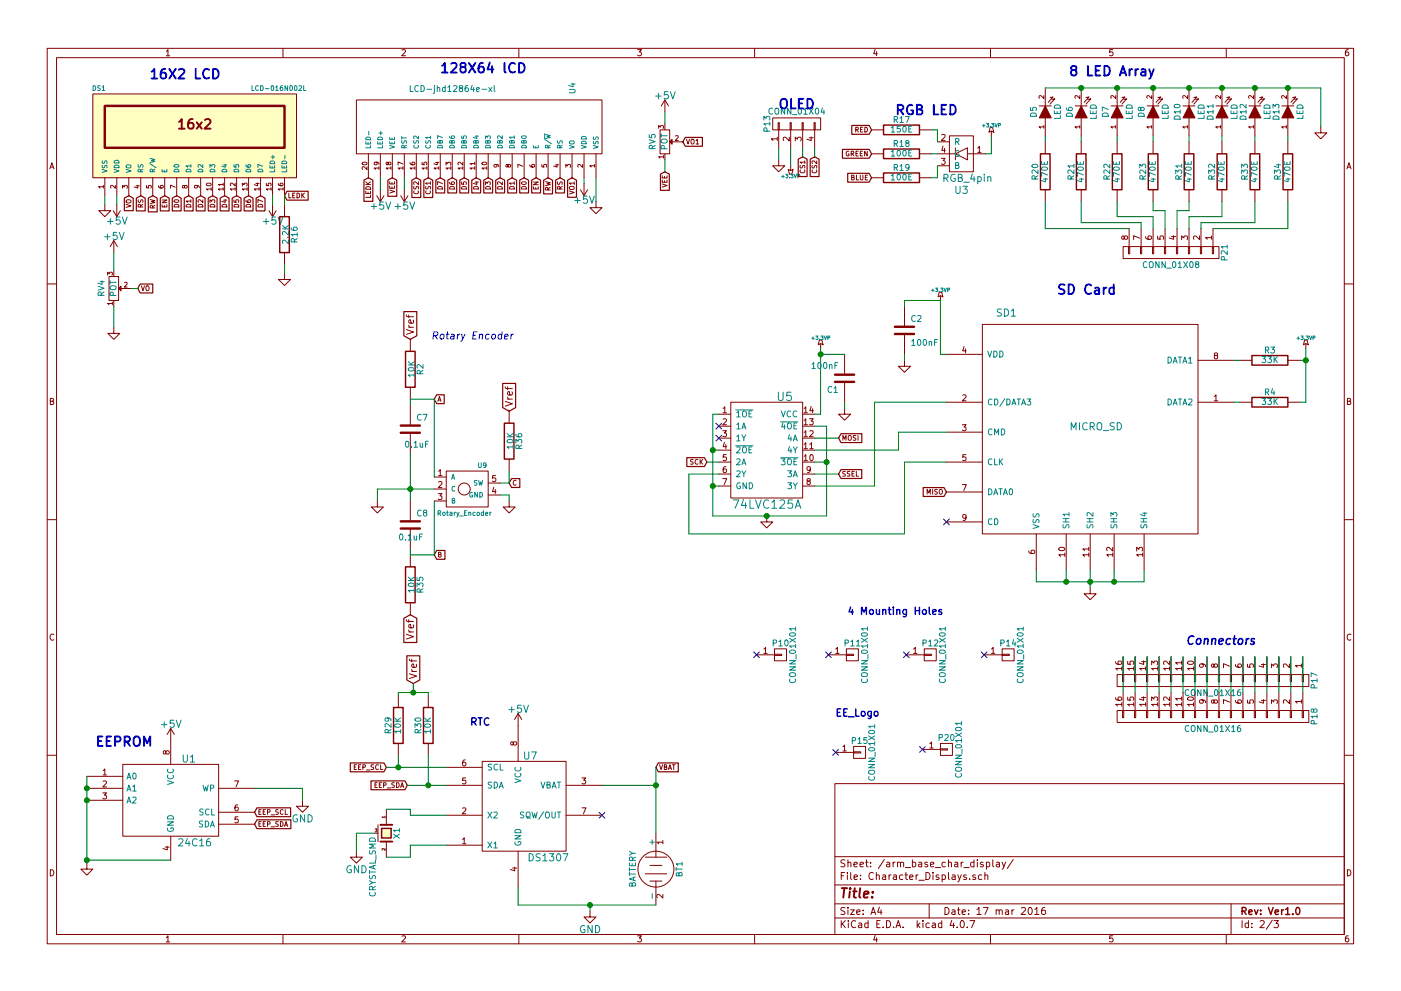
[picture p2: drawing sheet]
EESchema Schematic File Version 2
LIBS:One Base Board-rescue
LIBS:power
LIBS:device
LIBS:transistors
LIBS:conn
LIBS:linear
LIBS:regul
LIBS:74xx
LIBS:cmos4000
LIBS:adc-dac
LIBS:memory
LIBS:xilinx
LIBS:microcontrollers
LIBS:dsp
LIBS:microchip
LIBS:analog_switches
LIBS:motorola
LIBS:texas
LIBS:intel
LIBS:audio
LIBS:interface
LIBS:digital-audio
LIBS:philips
LIBS:display
LIBS:cypress
LIBS:siliconi
LIBS:opto
LIBS:atmel
LIBS:contrib
LIBS:valves
LIBS:One Base Board-cache
EELAYER 25 0
EELAYER END
$Descr A4 11693 8268
encoding utf-8
Sheet 2 3
Title ""
Date "17 mar 2016"
Rev "Ver1.0"
Comp ""
Comment1 ""
Comment2 ""
Comment3 ""
Comment4 ""
$EndDescr
$Comp
L LCD-016N002L-RESCUE-One_Base_Board DS1
U 1 1
P 1625 1125
AR Path="/56EF4D06" Ref="DS1"  Part="1" 
AR Path="/5526298B/56EF4D06" Ref="DS1"  Part="1" 
F 0 "DS1" H 825 1525 40  0000 C CNN
F 1 "LCD-016N002L" H 2325 1525 40  0000 C CNN
F 2 "Display:WC1602A" H 1625 1075 35  0001 C CIN
F 3 "" H 1625 1125 60  0000 C CNN
	1    1625 1125
	1    0    0    -1  
$EndComp
$Comp
L GND #PWR047
U 1 1
P 875 1700
F 0 "#PWR047" H 875 1700 30  0001 C CNN
F 1 "GND" H 875 1630 30  0001 C CNN
F 2 "" H 875 1700 60  0000 C CNN
F 3 "" H 875 1700 60  0000 C CNN
	1    875  1700
	1    0    0    -1  
$EndComp
$Comp
L +5V #PWR048
U 1 1
P 975 1700
F 0 "#PWR048" H 975 1550 60  0001 C CNN
F 1 "+5V" H 975 1840 60  0000 C CNN
F 2 "" H 975 1700 60  0000 C CNN
F 3 "" H 975 1700 60  0000 C CNN
	1    975  1700
	-1   0    0    1   
$EndComp
Text GLabel 1175 1625 3    40   Input ~ 0
RS
Text GLabel 1275 1625 3    40   Input ~ 0
RW
Text GLabel 1375 1625 3    40   Input ~ 0
EN
Text GLabel 1475 1625 3    40   Input ~ 0
D0
Text GLabel 1575 1625 3    40   Input ~ 0
D1
Text GLabel 1675 1625 3    40   Input ~ 0
D2
Text GLabel 1775 1625 3    40   Input ~ 0
D3
Text GLabel 1875 1625 3    40   Input ~ 0
D4
Text GLabel 1975 1625 3    40   Input ~ 0
D5
Text GLabel 2075 1625 3    40   Input ~ 0
D6
Text GLabel 2175 1625 3    40   Input ~ 0
D7
$Comp
L +5V #PWR049
U 1 1
P 2275 1700
F 0 "#PWR049" H 2275 1550 60  0001 C CNN
F 1 "+5V" H 2275 1840 60  0000 C CNN
F 2 "" H 2275 1700 60  0000 C CNN
F 3 "" H 2275 1700 60  0000 C CNN
	1    2275 1700
	-1   0    0    1   
$EndComp
$Comp
L R-RESCUE-ARM_Base_Board R16
U 1 1
P 2375 1950
F 0 "R16" V 2455 1950 50  0000 C CNN
F 1 "2.2K" V 2382 1951 50  0000 C CNN
F 2 "Resistors_SMD:R_0603_HandSoldering" V 2305 1950 30  0001 C CNN
F 3 "" H 2375 1950 30  0000 C CNN
	1    2375 1950
	1    0    0    -1  
$EndComp
$Comp
L GND #PWR050
U 1 1
P 2375 2275
F 0 "#PWR050" H 2375 2275 30  0001 C CNN
F 1 "GND" H 2375 2205 30  0001 C CNN
F 2 "" H 2375 2275 60  0000 C CNN
F 3 "" H 2375 2275 60  0000 C CNN
	1    2375 2275
	1    0    0    -1  
$EndComp
Text GLabel 2375 1625 2    40   Input ~ 0
LEDK
$Comp
L POT-RESCUE-One_Base_Board RV4
U 1 1
P 950 2400
F 0 "RV4" H 950 2300 50  0000 C CNN
F 1 "POT" H 950 2400 50  0000 C CNN
F 2 "EE:TrimPOT_WithKnob" H 950 2400 60  0001 C CNN
F 3 "" H 950 2400 60  0000 C CNN
	1    950  2400
	0    1    -1   0   
$EndComp
$Comp
L GND #PWR051
U 1 1
P 950 2725
F 0 "#PWR051" H 950 2725 30  0001 C CNN
F 1 "GND" H 950 2655 30  0001 C CNN
F 2 "" H 950 2725 60  0000 C CNN
F 3 "" H 950 2725 60  0000 C CNN
	1    950  2725
	1    0    0    -1  
$EndComp
Text GLabel 1150 2400 2    40   Input ~ 0
VO
Text GLabel 1075 1625 3    40   Input ~ 0
VO
$Comp
L +5V #PWR052
U 1 1
P 950 2100
F 0 "#PWR052" H 950 1950 60  0001 C CNN
F 1 "+5V" H 950 2240 60  0000 C CNN
F 2 "" H 950 2100 60  0000 C CNN
F 3 "" H 950 2100 60  0000 C CNN
	1    950  2100
	1    0    0    -1  
$EndComp
Text GLabel 4375 1475 3    40   Input ~ 0
D0
Text GLabel 4275 1475 3    40   Input ~ 0
D1
Text GLabel 4175 1475 3    40   Input ~ 0
D2
Text GLabel 4075 1475 3    40   Input ~ 0
D3
Text GLabel 3975 1475 3    40   Input ~ 0
D4
Text GLabel 3875 1475 3    40   Input ~ 0
D5
Text GLabel 3775 1475 3    40   Input ~ 0
D6
Text GLabel 3675 1475 3    40   Input ~ 0
D7
Text GLabel 4675 1475 3    40   Input ~ 0
RS
Text GLabel 4575 1475 3    40   Input ~ 0
RW
Text GLabel 4475 1475 3    40   Input ~ 0
EN
$Comp
L LCD-jhd12864e-xl U4
U 1 1
P 4075 1075
F 0 "U4" V 4775 1423 50  0000 C CNN
F 1 "LCD-jhd12864e-xl" H 3775 1421 50  0000 C CNN
F 2 "Pin_Headers:Pin_Header_Straight_1x20" H 4075 1075 60  0001 C CNN
F 3 "" H 4075 1075 60  0000 C CNN
	1    4075 1075
	1    0    0    -1  
$EndComp
Text GLabel 3575 1475 3    40   Input ~ 0
CS1
Text GLabel 3475 1475 3    40   Input ~ 0
CS2
Text GLabel 3075 1475 3    40   Input ~ 0
LEDK
$Comp
L +5V #PWR053
U 1 1
P 3175 1575
F 0 "#PWR053" H 3175 1425 60  0001 C CNN
F 1 "+5V" H 3175 1715 60  0000 C CNN
F 2 "" H 3175 1575 60  0000 C CNN
F 3 "" H 3175 1575 60  0000 C CNN
	1    3175 1575
	-1   0    0    1   
$EndComp
$Comp
L POT-RESCUE-One_Base_Board RV5
U 1 1
P 5550 1175
F 0 "RV5" H 5550 1075 50  0000 C CNN
F 1 "POT" H 5550 1175 50  0000 C CNN
F 2 "EE:TrimPOT_WithKnob" H 5550 1175 60  0001 C CNN
F 3 "" H 5550 1175 60  0000 C CNN
	1    5550 1175
	0    1    -1   0   
$EndComp
Text GLabel 5700 1175 2    40   Input ~ 0
VO1
Text GLabel 4775 1475 3    40   Input ~ 0
VO1
$Comp
L +5V #PWR054
U 1 1
P 5550 925
F 0 "#PWR054" H 5550 775 60  0001 C CNN
F 1 "+5V" H 5550 1065 60  0000 C CNN
F 2 "" H 5550 925 60  0000 C CNN
F 3 "" H 5550 925 60  0000 C CNN
	1    5550 925 
	1    0    0    -1  
$EndComp
Text GLabel 5550 1425 3    40   Input ~ 0
VEE
Text GLabel 3275 1475 3    40   Input ~ 0
VEE
$Comp
L +5V #PWR055
U 1 1
P 3375 1575
F 0 "#PWR055" H 3375 1425 60  0001 C CNN
F 1 "+5V" H 3375 1715 60  0000 C CNN
F 2 "" H 3375 1575 60  0000 C CNN
F 3 "" H 3375 1575 60  0000 C CNN
	1    3375 1575
	-1   0    0    1   
$EndComp
$Comp
L +5V #PWR056
U 1 1
P 4875 1525
F 0 "#PWR056" H 4875 1375 60  0001 C CNN
F 1 "+5V" H 4875 1665 60  0000 C CNN
F 2 "" H 4875 1525 60  0000 C CNN
F 3 "" H 4875 1525 60  0000 C CNN
	1    4875 1525
	-1   0    0    1   
$EndComp
$Comp
L GND #PWR057
U 1 1
P 4975 1675
F 0 "#PWR057" H 4975 1675 30  0001 C CNN
F 1 "GND" H 4975 1605 30  0001 C CNN
F 2 "" H 4975 1675 60  0000 C CNN
F 3 "" H 4975 1675 60  0000 C CNN
	1    4975 1675
	1    0    0    -1  
$EndComp
$Comp
L CONN_01X04 P13
U 1 1
P 6650 1025
F 0 "P13" H 6650 1275 50  0000 C CNN
F 1 "CONN_01X04" V 6750 1025 50  0000 C CNN
F 2 "Pin_Headers:Pin_Header_Straight_1x04" H 6650 1025 60  0001 C CNN
F 3 "" H 6650 1025 60  0000 C CNN
	1    6650 1025
	0    -1   -1   0   
$EndComp
$Comp
L +3.3VP #PWR058
U 1 1
P 6600 1375
F 0 "#PWR058" H 6650 1405 20  0001 C CNN
F 1 "+3.3VP" H 6600 1465 30  0000 C CNN
F 2 "" H 6600 1375 60  0000 C CNN
F 3 "" H 6600 1375 60  0000 C CNN
	1    6600 1375
	-1   0    0    1   
$EndComp
$Comp
L GND #PWR059
U 1 1
P 6500 1325
F 0 "#PWR059" H 6500 1325 30  0001 C CNN
F 1 "GND" H 6500 1255 30  0001 C CNN
F 2 "" H 6500 1325 60  0000 C CNN
F 3 "" H 6500 1325 60  0000 C CNN
	1    6500 1325
	1    0    0    -1  
$EndComp
Text GLabel 6700 1300 3    40   Input ~ 0
CS1
Text GLabel 6800 1300 3    40   Input ~ 0
CS2
Text Notes 6500 900  0    80   ~ 16
OLED
$Comp
L GND #PWR060
U 1 1
P 11025 1050
F 0 "#PWR060" H 11025 1050 30  0001 C CNN
F 1 "GND" H 11025 980 30  0001 C CNN
F 2 "" H 11025 1050 60  0001 C CNN
F 3 "" H 11025 1050 60  0001 C CNN
	1    11025 1050
	1    0    0    -1  
$EndComp
$Comp
L LED-RESCUE-ARM_Base_Board D8
U 1 1
P 9625 925
F 0 "D8" H 9625 1025 50  0000 C CNN
F 1 "LED" H 9625 825 50  0000 C CNN
F 2 "EE:LED-0603_NEW" H 9625 925 60  0001 C CNN
F 3 "" H 9625 925 60  0001 C CNN
	1    9625 925 
	0    -1   -1   0   
$EndComp
$Comp
L LED-RESCUE-ARM_Base_Board D7
U 1 1
P 9325 925
F 0 "D7" H 9325 1025 50  0000 C CNN
F 1 "LED" H 9325 825 50  0000 C CNN
F 2 "EE:LED-0603_NEW" H 9325 925 60  0001 C CNN
F 3 "" H 9325 925 60  0001 C CNN
	1    9325 925 
	0    -1   -1   0   
$EndComp
$Comp
L LED-RESCUE-ARM_Base_Board D6
U 1 1
P 9025 925
F 0 "D6" H 9025 1025 50  0000 C CNN
F 1 "LED" H 9025 825 50  0000 C CNN
F 2 "EE:LED-0603_NEW" H 9025 925 60  0001 C CNN
F 3 "" H 9025 925 60  0001 C CNN
	1    9025 925 
	0    -1   -1   0   
$EndComp
$Comp
L R-RESCUE-ARM_Base_Board R23
U 1 1
P 9625 1425
F 0 "R23" V 9705 1425 50  0000 C CNN
F 1 "470E" V 9625 1425 50  0000 C CNN
F 2 "Resistors_SMD:R_0603_HandSoldering" H 9625 1425 60  0001 C CNN
F 3 "" H 9625 1425 60  0001 C CNN
	1    9625 1425
	-1   0    0    1   
$EndComp
$Comp
L R-RESCUE-ARM_Base_Board R22
U 1 1
P 9325 1425
F 0 "R22" V 9405 1425 50  0000 C CNN
F 1 "470E" V 9325 1425 50  0000 C CNN
F 2 "Resistors_SMD:R_0603_HandSoldering" H 9325 1425 60  0001 C CNN
F 3 "" H 9325 1425 60  0001 C CNN
	1    9325 1425
	-1   0    0    1   
$EndComp
$Comp
L R-RESCUE-ARM_Base_Board R21
U 1 1
P 9025 1425
F 0 "R21" V 9105 1425 50  0000 C CNN
F 1 "470E" V 9025 1425 50  0000 C CNN
F 2 "Resistors_SMD:R_0603_HandSoldering" H 9025 1425 60  0001 C CNN
F 3 "" H 9025 1425 60  0001 C CNN
	1    9025 1425
	-1   0    0    1   
$EndComp
$Comp
L R-RESCUE-ARM_Base_Board R20
U 1 1
P 8725 1425
F 0 "R20" V 8805 1425 50  0000 C CNN
F 1 "470E" V 8725 1425 50  0000 C CNN
F 2 "Resistors_SMD:R_0603_HandSoldering" H 8725 1425 60  0001 C CNN
F 3 "" H 8725 1425 60  0001 C CNN
	1    8725 1425
	-1   0    0    1   
$EndComp
$Comp
L LED-RESCUE-ARM_Base_Board D5
U 1 1
P 8725 925
F 0 "D5" H 8725 1025 50  0000 C CNN
F 1 "LED" H 8725 825 50  0000 C CNN
F 2 "EE:LED-0603_NEW" H 8725 925 60  0001 C CNN
F 3 "" H 8725 925 60  0001 C CNN
	1    8725 925 
	0    -1   -1   0   
$EndComp
$Comp
L R-RESCUE-ARM_Base_Board R17
U 1 1
P 7525 1075
F 0 "R17" V 7605 1075 50  0000 C CNN
F 1 "150E" V 7525 1075 50  0000 C CNN
F 2 "Resistors_SMD:R_0603_HandSoldering" H 7525 1075 60  0001 C CNN
F 3 "" H 7525 1075 60  0001 C CNN
	1    7525 1075
	0    -1   -1   0   
$EndComp
$Comp
L R-RESCUE-ARM_Base_Board R18
U 1 1
P 7525 1275
F 0 "R18" V 7605 1275 50  0000 C CNN
F 1 "100E" V 7525 1275 50  0000 C CNN
F 2 "Resistors_SMD:R_0603_HandSoldering" H 7525 1275 60  0001 C CNN
F 3 "" H 7525 1275 60  0001 C CNN
	1    7525 1275
	0    -1   -1   0   
$EndComp
$Comp
L R-RESCUE-ARM_Base_Board R19
U 1 1
P 7525 1475
F 0 "R19" V 7605 1475 50  0000 C CNN
F 1 "100E" V 7525 1475 50  0000 C CNN
F 2 "Resistors_SMD:R_0603_HandSoldering" H 7525 1475 60  0001 C CNN
F 3 "" H 7525 1475 60  0001 C CNN
	1    7525 1475
	0    -1   -1   0   
$EndComp
Text GLabel 7275 1075 0    40   Input ~ 0
RED
Text GLabel 7275 1275 0    40   Input ~ 0
GREEN
Text GLabel 7275 1475 0    40   Input ~ 0
BLUE
$Comp
L CONN_01X01 P10
U 1 1
P 6515 5460
F 0 "P10" H 6515 5560 50  0000 C CNN
F 1 "CONN_01X01" V 6615 5460 50  0000 C CNN
F 2 "EE:M3_mounting" H 6515 5460 60  0001 C CNN
F 3 "" H 6515 5460 60  0000 C CNN
	1    6515 5460
	1    0    0    -1  
$EndComp
$Comp
L CONN_01X01 P11
U 1 1
P 7115 5460
F 0 "P11" H 7115 5560 50  0000 C CNN
F 1 "CONN_01X01" V 7215 5460 50  0000 C CNN
F 2 "EE:M3_mounting" H 7115 5460 60  0001 C CNN
F 3 "" H 7115 5460 60  0000 C CNN
	1    7115 5460
	1    0    0    -1  
$EndComp
$Comp
L CONN_01X01 P12
U 1 1
P 7765 5460
F 0 "P12" H 7765 5560 50  0000 C CNN
F 1 "CONN_01X01" V 7865 5460 50  0000 C CNN
F 2 "EE:M3_mounting" H 7765 5460 60  0001 C CNN
F 3 "" H 7765 5460 60  0000 C CNN
	1    7765 5460
	1    0    0    -1  
$EndComp
$Comp
L CONN_01X01 P14
U 1 1
P 8415 5460
F 0 "P14" H 8415 5560 50  0000 C CNN
F 1 "CONN_01X01" V 8515 5460 50  0000 C CNN
F 2 "EE:M3_mounting" H 8415 5460 60  0001 C CNN
F 3 "" H 8415 5460 60  0000 C CNN
	1    8415 5460
	1    0    0    -1  
$EndComp
NoConn ~ 6315 5460
NoConn ~ 6915 5460
NoConn ~ 7565 5460
NoConn ~ 8215 5460
Text Notes 1250 650  0    80   ~ 16
16X2 LCD
Text Notes 3675 600  0    80   ~ 16
128X64 lCD
Text Notes 7475 950  0    80   ~ 16
RGB LED
Text Notes 8925 625  0    80   ~ 16
8 LED Array
$Comp
L RGB_4pin U3
U 1 1
P 7975 1275
F 0 "U3" H 8025 975 60  0000 C CNN
F 1 "RGB_4pin" H 8075 1075 60  0000 C CNN
F 2 "WRGB:sfh5712" H 7975 1275 60  0001 C CNN
F 3 "" H 7975 1275 60  0000 C CNN
	1    7975 1275
	1    0    0    -1  
$EndComp
$Comp
L +3.3VP #PWR061
U 1 1
P 8275 1125
F 0 "#PWR061" H 8325 1155 20  0001 C CNN
F 1 "+3.3VP" H 8275 1215 30  0000 C CNN
F 2 "" H 8275 1125 60  0000 C CNN
F 3 "" H 8275 1125 60  0000 C CNN
	1    8275 1125
	1    0    0    -1  
$EndComp
$Comp
L CONN_01X16 P17
U 1 1
P 10125 5675
F 0 "P17" H 10125 6525 50  0000 C CNN
F 1 "CONN_01X16" V 10225 5675 50  0000 C CNN
F 2 "Pin_Headers:Pin_Header_Straight_1x16" H 10125 5675 60  0001 C CNN
F 3 "" H 10125 5675 60  0000 C CNN
	1    10125 5675
	0    1    1    0   
$EndComp
$Comp
L CONN_01X16 P18
U 1 1
P 10125 5975
F 0 "P18" H 10125 6825 50  0000 C CNN
F 1 "CONN_01X16" V 10225 5975 50  0000 C CNN
F 2 "Pin_Headers:Pin_Header_Straight_1x16" H 10125 5975 60  0001 C CNN
F 3 "" H 10125 5975 60  0000 C CNN
	1    10125 5975
	0    1    1    0   
$EndComp
Text Notes 800  6225 0    79   ~ 16
EEPROM
$Comp
L GND #PWR062
U 1 1
P 2525 6675
F 0 "#PWR062" H 2525 6425 60  0001 C CNN
F 1 "GND" H 2525 6525 60  0000 C CNN
F 2 "" H 2525 6675 60  0000 C CNN
F 3 "" H 2525 6675 60  0000 C CNN
	1    2525 6675
	1    0    0    -1  
$EndComp
Text GLabel 2125 6775 2    40   Input ~ 0
EEP_SCL
Text GLabel 2125 6875 2    40   Input ~ 0
EEP_SDA
$Comp
L +5V #PWR063
U 1 1
P 1425 6175
F 0 "#PWR063" H 1425 6025 60  0001 C CNN
F 1 "+5V" H 1425 6315 60  0000 C CNN
F 2 "" H 1425 6175 60  0000 C CNN
F 3 "" H 1425 6175 60  0000 C CNN
	1    1425 6175
	1    0    0    -1  
$EndComp
$Comp
L 24C16 U1
U 1 1
P 1425 6675
F 0 "U1" H 1575 7025 60  0000 C CNN
F 1 "24C16" H 1625 6325 60  0000 C CNN
F 2 "Housings_SOIC:SOIC-8_3.9x4.9mm_Pitch1.27mm" H 1425 6675 60  0001 C CNN
F 3 "" H 1425 6675 60  0000 C CNN
	1    1425 6675
	1    0    0    -1  
$EndComp
$Comp
L GND #PWR064
U 1 1
P 725 7200
F 0 "#PWR064" H 725 7200 30  0001 C CNN
F 1 "GND" H 725 7130 30  0001 C CNN
F 2 "" H 725 7200 60  0000 C CNN
F 3 "" H 725 7200 60  0000 C CNN
	1    725  7200
	1    0    0    -1  
$EndComp
$Comp
L DS1307 U7
U 1 1
P 4325 6700
F 0 "U7" H 4425 7100 60  0000 C CNN
F 1 "DS1307" H 4575 6250 60  0000 C CNN
F 2 "Housings_SOIC:SOIC-8_3.9x4.9mm_Pitch1.27mm" H 4325 6700 60  0001 C CNN
F 3 "" H 4325 6700 60  0000 C CNN
	1    4325 6700
	1    0    0    -1  
$EndComp
Text GLabel 3225 6400 0    40   Input ~ 0
EEP_SCL
Text GLabel 3400 6550 0    40   Input ~ 0
EEP_SDA
$Comp
L CRYSTAL_SMD X1
U 1 1
P 3225 6950
F 0 "X1" H 3225 7040 50  0000 C CNN
F 1 "CRYSTAL_SMD" H 3255 6840 50  0000 L CNN
F 2 "EE:RTC_Crystal_1" H 3225 6950 60  0001 C CNN
F 3 "" H 3225 6950 60  0000 C CNN
	1    3225 6950
	0    1    1    0   
$EndComp
$Comp
L +5V #PWR065
U 1 1
P 4325 6050
F 0 "#PWR065" H 4325 5900 60  0001 C CNN
F 1 "+5V" H 4325 6190 60  0000 C CNN
F 2 "" H 4325 6050 60  0000 C CNN
F 3 "" H 4325 6050 60  0000 C CNN
	1    4325 6050
	1    0    0    -1  
$EndComp
$Comp
L BATTERY BT1
U 1 1
P 5475 7250
F 0 "BT1" H 5475 7450 50  0000 C CNN
F 1 "BATTERY" H 5475 7060 50  0000 C CNN
F 2 "EE:VRT Cell holder" H 5475 7250 60  0001 C CNN
F 3 "" H 5475 7250 60  0000 C CNN
	1    5475 7250
	0    1    1    0   
$EndComp
$Comp
L GND #PWR066
U 1 1
P 4925 7600
F 0 "#PWR066" H 4925 7350 60  0001 C CNN
F 1 "GND" H 4925 7450 60  0000 C CNN
F 2 "" H 4925 7600 60  0000 C CNN
F 3 "" H 4925 7600 60  0000 C CNN
	1    4925 7600
	1    0    0    -1  
$EndComp
NoConn ~ 5025 6800
$Comp
L GND #PWR067
U 1 1
P 2975 7100
F 0 "#PWR067" H 2975 6850 60  0001 C CNN
F 1 "GND" H 2975 6950 60  0000 C CNN
F 2 "" H 2975 7100 60  0000 C CNN
F 3 "" H 2975 7100 60  0000 C CNN
	1    2975 7100
	1    0    0    -1  
$EndComp
$Comp
L CONN_01X01 P15
U 1 1
P 7175 6275
F 0 "P15" H 7175 6375 50  0000 C CNN
F 1 "CONN_01X01" V 7275 6275 50  0000 C CNN
F 2 "Logo_New:Logo_10" H 7175 6275 60  0001 C CNN
F 3 "" H 7175 6275 60  0000 C CNN
	1    7175 6275
	1    0    0    -1  
$EndComp
NoConn ~ 6975 6275
Text Notes 6975 5975 0    60   ~ 12
EE_Logo
Text Notes 7075 5125 0    60   ~ 12
4 Mounting Holes
Text Notes 3925 6050 0    60   ~ 12
RTC
$Comp
L R-RESCUE-ARM_Base_Board R29
U 1 1
P 3325 6050
F 0 "R29" V 3405 6050 50  0000 C CNN
F 1 "10K" V 3325 6050 50  0000 C CNN
F 2 "Resistors_SMD:R_0603_HandSoldering" H 3325 6050 60  0001 C CNN
F 3 "" H 3325 6050 60  0001 C CNN
	1    3325 6050
	-1   0    0    1   
$EndComp
$Comp
L R-RESCUE-ARM_Base_Board R30
U 1 1
P 3575 6050
F 0 "R30" V 3655 6050 50  0000 C CNN
F 1 "10K" V 3575 6050 50  0000 C CNN
F 2 "Resistors_SMD:R_0603_HandSoldering" H 3575 6050 60  0001 C CNN
F 3 "" H 3575 6050 60  0001 C CNN
	1    3575 6050
	-1   0    0    1   
$EndComp
$Comp
L LED-RESCUE-ARM_Base_Board D10
U 1 1
P 9925 925
F 0 "D10" H 9925 1025 50  0000 C CNN
F 1 "LED" H 9925 825 50  0000 C CNN
F 2 "EE:LED-0603_NEW" H 9925 925 60  0001 C CNN
F 3 "" H 9925 925 60  0001 C CNN
	1    9925 925 
	0    -1   -1   0   
$EndComp
$Comp
L LED-RESCUE-ARM_Base_Board D11
U 1 1
P 10200 925
F 0 "D11" H 10200 1025 50  0000 C CNN
F 1 "LED" H 10200 825 50  0000 C CNN
F 2 "EE:LED-0603_NEW" H 10200 925 60  0001 C CNN
F 3 "" H 10200 925 60  0001 C CNN
	1    10200 925 
	0    -1   -1   0   
$EndComp
$Comp
L LED-RESCUE-ARM_Base_Board D12
U 1 1
P 10475 925
F 0 "D12" H 10475 1025 50  0000 C CNN
F 1 "LED" H 10475 825 50  0000 C CNN
F 2 "EE:LED-0603_NEW" H 10475 925 60  0001 C CNN
F 3 "" H 10475 925 60  0001 C CNN
	1    10475 925 
	0    -1   -1   0   
$EndComp
$Comp
L LED-RESCUE-ARM_Base_Board D13
U 1 1
P 10750 925
F 0 "D13" H 10750 1025 50  0000 C CNN
F 1 "LED" H 10750 825 50  0000 C CNN
F 2 "EE:LED-0603_NEW" H 10750 925 60  0001 C CNN
F 3 "" H 10750 925 60  0001 C CNN
	1    10750 925 
	0    -1   -1   0   
$EndComp
$Comp
L R-RESCUE-ARM_Base_Board R31
U 1 1
P 9925 1425
F 0 "R31" V 10005 1425 50  0000 C CNN
F 1 "470E" V 9925 1425 50  0000 C CNN
F 2 "Resistors_SMD:R_0603_HandSoldering" H 9925 1425 60  0001 C CNN
F 3 "" H 9925 1425 60  0001 C CNN
	1    9925 1425
	-1   0    0    1   
$EndComp
$Comp
L R-RESCUE-ARM_Base_Board R32
U 1 1
P 10200 1425
F 0 "R32" V 10280 1425 50  0000 C CNN
F 1 "470E" V 10200 1425 50  0000 C CNN
F 2 "Resistors_SMD:R_0603_HandSoldering" H 10200 1425 60  0001 C CNN
F 3 "" H 10200 1425 60  0001 C CNN
	1    10200 1425
	-1   0    0    1   
$EndComp
$Comp
L R-RESCUE-ARM_Base_Board R33
U 1 1
P 10475 1425
F 0 "R33" V 10555 1425 50  0000 C CNN
F 1 "470E" V 10475 1425 50  0000 C CNN
F 2 "Resistors_SMD:R_0603_HandSoldering" H 10475 1425 60  0001 C CNN
F 3 "" H 10475 1425 60  0001 C CNN
	1    10475 1425
	-1   0    0    1   
$EndComp
$Comp
L R-RESCUE-ARM_Base_Board R34
U 1 1
P 10750 1425
F 0 "R34" V 10830 1425 50  0000 C CNN
F 1 "470E" V 10750 1425 50  0000 C CNN
F 2 "Resistors_SMD:R_0603_HandSoldering" H 10750 1425 60  0001 C CNN
F 3 "" H 10750 1425 60  0001 C CNN
	1    10750 1425
	-1   0    0    1   
$EndComp
$Comp
L CONN_01X08 P21
U 1 1
P 9775 2100
F 0 "P21" H 9775 2550 50  0000 C CNN
F 1 "CONN_01X08" V 9875 2100 50  0000 C CNN
F 2 "Pin_Headers:Pin_Header_Straight_1x08" H 9775 2100 60  0001 C CNN
F 3 "" H 9775 2100 60  0000 C CNN
	1    9775 2100
	0    1    1    0   
$EndComp
Text GLabel 5475 6400 2    40   Input ~ 0
VBAT
$Comp
L Rotary_Encoder-RESCUE-One_Base_Board U9
U 1 1
P 3875 4075
F 0 "U9" H 4025 4275 40  0000 C CNN
F 1 "Rotary_Encoder" H 3875 3875 40  0000 C CNN
F 2 "Rotary_Encoder:encoder_alps-ec12d" H 3875 4075 40  0001 C CNN
F 3 "" H 3875 4075 40  0000 C CNN
	1    3875 4075
	1    0    0    -1  
$EndComp
$Comp
L R-RESCUE-ARM_Base_Board R2
U 1 1
P 3425 3075
F 0 "R2" V 3505 3075 50  0000 C CNN
F 1 "10K" V 3432 3076 50  0000 C CNN
F 2 "Resistors_SMD:R_0603_HandSoldering" V 3355 3075 30  0001 C CNN
F 3 "" H 3425 3075 30  0000 C CNN
	1    3425 3075
	1    0    0    -1  
$EndComp
$Comp
L C-RESCUE-ARM_Base_Board C7
U 1 1
P 3425 3575
F 0 "C7" H 3475 3675 50  0000 L CNN
F 1 "0.1uF" H 3375 3450 50  0000 L CNN
F 2 "Capacitors_SMD:C_0603_HandSoldering" H 3463 3425 30  0001 C CNN
F 3 "" H 3425 3575 60  0000 C CNN
	1    3425 3575
	1    0    0    -1  
$EndComp
$Comp
L R-RESCUE-ARM_Base_Board R35
U 1 1
P 3425 4875
F 0 "R35" V 3505 4875 50  0000 C CNN
F 1 "10K" V 3432 4876 50  0000 C CNN
F 2 "Resistors_SMD:R_0603_HandSoldering" V 3355 4875 30  0001 C CNN
F 3 "" H 3425 4875 30  0000 C CNN
	1    3425 4875
	1    0    0    -1  
$EndComp
$Comp
L C-RESCUE-ARM_Base_Board C8
U 1 1
P 3425 4375
F 0 "C8" H 3475 4475 50  0000 L CNN
F 1 "0.1uF" H 3325 4275 50  0000 L CNN
F 2 "Capacitors_SMD:C_0603_HandSoldering" H 3463 4225 30  0001 C CNN
F 3 "" H 3425 4375 60  0000 C CNN
	1    3425 4375
	1    0    0    -1  
$EndComp
$Comp
L GND #PWR068
U 1 1
P 3150 4175
F 0 "#PWR068" H 3150 4175 30  0001 C CNN
F 1 "GND" H 3150 4105 30  0001 C CNN
F 2 "" H 3150 4175 60  0000 C CNN
F 3 "" H 3150 4175 60  0000 C CNN
	1    3150 4175
	1    0    0    -1  
$EndComp
$Comp
L R-RESCUE-ARM_Base_Board R36
U 1 1
P 4250 3675
F 0 "R36" V 4330 3675 50  0000 C CNN
F 1 "10K" V 4257 3676 50  0000 C CNN
F 2 "Resistors_SMD:R_0603_HandSoldering" V 4180 3675 30  0001 C CNN
F 3 "" H 4250 3675 30  0000 C CNN
	1    4250 3675
	1    0    0    -1  
$EndComp
$Comp
L GND #PWR069
U 1 1
P 4250 4175
F 0 "#PWR069" H 4250 4175 30  0001 C CNN
F 1 "GND" H 4250 4105 30  0001 C CNN
F 2 "" H 4250 4175 60  0000 C CNN
F 3 "" H 4250 4175 60  0000 C CNN
	1    4250 4175
	1    0    0    -1  
$EndComp
Text GLabel 3625 3325 2    40   Input ~ 0
A
Text GLabel 3625 4625 2    40   Input ~ 0
B
Text GLabel 4250 4025 2    40   Input ~ 0
C
Text Notes 3600 2825 0    60   Italic 0
Rotary Encoder
Text Notes 9900 5375 0    70   Italic 14
Connectors
Text GLabel 3425 2825 1    60   Input ~ 0
Vref
Text GLabel 3425 5125 3    60   Input ~ 0
Vref
Text GLabel 3450 5700 1    60   Input ~ 0
Vref
Text GLabel 4250 3425 1    60   Input ~ 0
Vref
$Comp
L 74LVC125A U5
U 1 1
P 6400 3800
F 0 "U5" H 6550 4300 70  0000 C CNN
F 1 "74LVC125A" H 6400 3400 70  0000 C CNN
F 2 "Housings_SSOP:SSOP-14_5.3x6.2mm_Pitch0.65mm" H 6400 3800 70  0001 C CNN
F 3 "" H 6400 3800 70  0000 C CNN
	1    6400 3800
	1    0    0    -1  
$EndComp
$Comp
L MICRO_SD SD1
U 1 1
P 9150 4150
F 0 "SD1" H 8400 5700 60  0000 C CNN
F 1 "MICRO_SD" H 9150 4750 60  0000 C CNN
F 2 "EE:Micro_SD" H 9250 4300 60  0001 C CNN
F 3 "~" H 9250 4300 60  0000 C CNN
	1    9150 4150
	1    0    0    -1  
$EndComp
$Comp
L R-RESCUE-ARM_Base_Board R3
U 1 1
P 10600 3000
F 0 "R3" V 10680 3000 50  0000 C CNN
F 1 "33K" V 10600 3000 50  0000 C CNN
F 2 "Resistors_SMD:R_0603_HandSoldering" H 10600 3000 60  0001 C CNN
F 3 "~" H 10600 3000 60  0000 C CNN
	1    10600 3000
	0    -1   -1   0   
$EndComp
$Comp
L R-RESCUE-ARM_Base_Board R4
U 1 1
P 10600 3350
F 0 "R4" V 10680 3350 50  0000 C CNN
F 1 "33K" V 10600 3350 50  0000 C CNN
F 2 "Resistors_SMD:R_0603_HandSoldering" H 10600 3350 60  0001 C CNN
F 3 "~" H 10600 3350 60  0000 C CNN
	1    10600 3350
	0    -1   -1   0   
$EndComp
$Comp
L GND #PWR070
U 1 1
P 9100 4900
F 0 "#PWR070" H 9100 4900 30  0001 C CNN
F 1 "GND" H 9100 4830 30  0001 C CNN
F 2 "" H 9100 4900 60  0000 C CNN
F 3 "" H 9100 4900 60  0000 C CNN
	1    9100 4900
	1    0    0    -1  
$EndComp
$Comp
L +3.3VP #PWR071
U 1 1
P 10900 2900
F 0 "#PWR071" H 10950 2930 20  0001 C CNN
F 1 "+3.3VP" H 10900 2990 30  0000 C CNN
F 2 "" H 10900 2900 60  0000 C CNN
F 3 "" H 10900 2900 60  0000 C CNN
	1    10900 2900
	1    0    0    -1  
$EndComp
Text Notes 8825 2450 0    80   ~ 16
SD Card
NoConn ~ 7900 4350
$Comp
L +3.3VP #PWR072
U 1 1
P 7850 2500
F 0 "#PWR072" H 7900 2530 20  0001 C CNN
F 1 "+3.3VP" H 7850 2590 30  0000 C CNN
F 2 "" H 7850 2500 60  0000 C CNN
F 3 "" H 7850 2500 60  0000 C CNN
	1    7850 2500
	1    0    0    -1  
$EndComp
Wire Wire Line
	975  1625 975  1700
Wire Wire Line
	875  1625 875  1700
Wire Wire Line
	2275 1625 2275 1700
Wire Wire Line
	2375 2200 2375 2275
Wire Wire Line
	2375 1625 2375 1700
Wire Wire Line
	1100 2400 1150 2400
Wire Wire Line
	950  2550 950  2725
Wire Wire Line
	950  2100 950  2250
Wire Wire Line
	3175 1575 3175 1475
Wire Wire Line
	3375 1575 3375 1475
Wire Wire Line
	4875 1525 4875 1475
Wire Wire Line
	4975 1675 4975 1475
Wire Wire Line
	6500 1225 6500 1325
Wire Wire Line
	6600 1225 6600 1375
Wire Wire Line
	6700 1300 6700 1225
Wire Wire Line
	6800 1225 6800 1300
Connection ~ 9025 725 
Connection ~ 9325 725 
Connection ~ 9625 725 
Wire Wire Line
	8725 1175 8725 1125
Wire Wire Line
	9025 1175 9025 1125
Wire Wire Line
	9325 1125 9325 1175
Wire Wire Line
	9625 1175 9625 1125
Wire Wire Line
	7825 1275 7775 1275
Wire Wire Line
	7825 1175 7825 1075
Wire Wire Line
	7825 1075 7775 1075
Wire Wire Line
	7825 1375 7825 1475
Wire Wire Line
	7825 1475 7775 1475
Wire Wire Line
	8225 1275 8275 1275
Wire Wire Line
	8275 1275 8275 1125
Wire Wire Line
	9375 5475 9375 5775
Wire Wire Line
	9475 5475 9475 5775
Wire Wire Line
	9575 5775 9575 5475
Wire Wire Line
	9675 5475 9675 5775
Wire Wire Line
	9775 5775 9775 5475
Wire Wire Line
	9875 5475 9875 5775
Wire Wire Line
	9975 5475 9975 5775
Wire Wire Line
	10075 5775 10075 5475
Wire Wire Line
	10175 5475 10175 5775
Wire Wire Line
	10275 5775 10275 5475
Wire Wire Line
	10375 5475 10375 5775
Wire Wire Line
	10475 5775 10475 5475
Wire Wire Line
	10575 5475 10575 5775
Wire Wire Line
	10675 5775 10675 5475
Wire Wire Line
	10775 5475 10775 5775
Wire Wire Line
	10875 5775 10875 5475
Wire Wire Line
	2125 6575 2525 6575
Wire Wire Line
	2525 6575 2525 6675
Wire Wire Line
	725  6475 725  7200
Connection ~ 725  6675
Connection ~ 725  6575
Wire Wire Line
	725  7175 1425 7175
Connection ~ 725  7175
Wire Wire Line
	3725 6800 3425 6800
Wire Wire Line
	3725 7050 3425 7050
Wire Wire Line
	3225 7150 3425 7150
Wire Wire Line
	3425 7150 3425 7050
Wire Wire Line
	3425 6800 3425 6750
Wire Wire Line
	3425 6750 3225 6750
Wire Wire Line
	5025 6550 5475 6550
Wire Wire Line
	5475 6400 5475 6950
Wire Wire Line
	5475 7550 4325 7550
Wire Wire Line
	4325 7550 4325 7400
Wire Wire Line
	4925 7600 4925 7550
Connection ~ 4925 7550
Wire Wire Line
	3125 6950 2975 6950
Wire Wire Line
	2975 6950 2975 7100
Connection ~ 5475 6550
Wire Wire Line
	3725 6400 3225 6400
Wire Wire Line
	3725 6550 3400 6550
Wire Wire Line
	3325 6300 3325 6400
Connection ~ 3325 6400
Wire Wire Line
	3575 6300 3575 6550
Connection ~ 3575 6550
Wire Wire Line
	3325 5800 3325 5775
Wire Wire Line
	3325 5775 3575 5775
Wire Wire Line
	3575 5775 3575 5800
Wire Wire Line
	3450 5700 3450 5775
Connection ~ 3450 5775
Wire Wire Line
	8725 725  11025 725 
Connection ~ 9925 725 
Connection ~ 10200 725 
Connection ~ 10475 725 
Wire Wire Line
	9925 1125 9925 1175
Wire Wire Line
	10200 1125 10200 1175
Wire Wire Line
	10475 1125 10475 1175
Wire Wire Line
	10750 1125 10750 1175
Wire Wire Line
	11025 725  11025 1050
Connection ~ 10750 725 
Wire Wire Line
	8725 1675 8725 1900
Wire Wire Line
	8725 1900 9425 1900
Wire Wire Line
	9025 1675 9025 1850
Wire Wire Line
	9025 1850 9525 1850
Wire Wire Line
	9525 1850 9525 1900
Wire Wire Line
	9325 1675 9325 1800
Wire Wire Line
	9325 1800 9625 1800
Wire Wire Line
	9625 1800 9625 1900
Wire Wire Line
	9625 1675 9625 1750
Wire Wire Line
	9625 1750 9725 1750
Wire Wire Line
	9725 1750 9725 1900
Wire Wire Line
	9825 1900 9825 1750
Wire Wire Line
	9825 1750 9925 1750
Wire Wire Line
	9925 1750 9925 1675
Wire Wire Line
	9925 1900 9925 1800
Wire Wire Line
	9925 1800 10200 1800
Wire Wire Line
	10200 1800 10200 1675
Wire Wire Line
	10025 1900 10025 1850
Wire Wire Line
	10025 1850 10475 1850
Wire Wire Line
	10475 1850 10475 1675
Wire Wire Line
	10125 1900 10750 1900
Wire Wire Line
	10750 1900 10750 1675
Wire Wire Line
	3625 3975 3625 3325
Wire Wire Line
	3625 3325 3425 3325
Wire Wire Line
	3425 3325 3425 3375
Wire Wire Line
	3625 4175 3625 4625
Wire Wire Line
	3625 4625 3425 4625
Wire Wire Line
	3425 4625 3425 4575
Wire Wire Line
	3425 3775 3425 4175
Wire Wire Line
	3150 4075 3625 4075
Connection ~ 3425 4075
Wire Wire Line
	3150 4175 3150 4075
Wire Wire Line
	4175 4025 4250 4025
Wire Wire Line
	4250 4025 4250 3925
Wire Wire Line
	4175 4125 4250 4125
Wire Wire Line
	4250 4125 4250 4175
Wire Wire Line
	8650 4750 8650 4850
Wire Wire Line
	8650 4850 9550 4850
Wire Wire Line
	9550 4850 9550 4750
Connection ~ 9100 4850
Wire Wire Line
	9100 4750 9100 4900
Wire Wire Line
	9300 4750 9300 4850
Connection ~ 9300 4850
Wire Wire Line
	8900 4750 8900 4850
Connection ~ 8900 4850
Wire Wire Line
	10300 3000 10350 3000
Wire Wire Line
	10300 3350 10350 3350
Wire Wire Line
	10850 3350 10900 3350
Wire Wire Line
	10900 3350 10900 2900
Wire Wire Line
	10850 3000 10900 3000
Connection ~ 10900 3000
$Comp
L C-RESCUE-ARM_Base_Board C2
U 1 1
P 7550 2750
F 0 "C2" H 7600 2850 50  0000 L CNN
F 1 "100nF" H 7600 2650 50  0000 L CNN
F 2 "Capacitors_SMD:C_0603_HandSoldering" H 7550 2750 60  0001 C CNN
F 3 "~" H 7550 2750 60  0000 C CNN
	1    7550 2750
	1    0    0    -1  
$EndComp
Wire Wire Line
	7550 2550 7550 2500
Wire Wire Line
	7550 2500 7850 2500
Wire Wire Line
	7850 2500 7850 2950
Wire Wire Line
	7850 2950 7900 2950
$Comp
L GND #PWR073
U 1 1
P 7550 3000
F 0 "#PWR073" H 7550 3000 30  0001 C CNN
F 1 "GND" H 7550 2930 30  0001 C CNN
F 2 "" H 7550 3000 60  0000 C CNN
F 3 "" H 7550 3000 60  0000 C CNN
	1    7550 3000
	1    0    0    -1  
$EndComp
Wire Wire Line
	7550 2950 7550 3000
Wire Wire Line
	7900 3350 7300 3350
Wire Wire Line
	7300 3350 7300 4050
Wire Wire Line
	7300 4050 6800 4050
Text GLabel 7000 3950 2    40   Input ~ 0
SSEL
Wire Wire Line
	7900 3600 7500 3600
Wire Wire Line
	7500 3600 7500 3750
Wire Wire Line
	7500 3750 6800 3750
Text GLabel 7000 3650 2    40   Input ~ 0
MOSI
Wire Wire Line
	7900 3850 7550 3850
Wire Wire Line
	7550 3850 7550 4450
Wire Wire Line
	7550 4450 5750 4450
Wire Wire Line
	5750 4450 5750 3950
Wire Wire Line
	5750 3950 6000 3950
Text GLabel 5900 3850 0    40   Input ~ 0
SCK
Text GLabel 7900 4100 0    40   Input ~ 0
MISO
$Comp
L GND #PWR074
U 1 1
P 6400 4300
F 0 "#PWR074" H 6400 4300 30  0001 C CNN
F 1 "GND" H 6400 4230 30  0001 C CNN
F 2 "" H 6400 4300 60  0000 C CNN
F 3 "" H 6400 4300 60  0000 C CNN
	1    6400 4300
	1    0    0    -1  
$EndComp
Wire Wire Line
	6000 4050 5950 4050
Wire Wire Line
	5950 3450 5950 4300
Wire Wire Line
	5950 4300 6900 4300
Wire Wire Line
	6000 3750 5950 3750
Connection ~ 5950 4050
Wire Wire Line
	6800 3950 7000 3950
Wire Wire Line
	6000 3850 5900 3850
Wire Wire Line
	6800 3850 6900 3850
Wire Wire Line
	6900 4300 6900 3550
Connection ~ 6400 4300
Wire Wire Line
	6800 3650 7000 3650
Wire Wire Line
	6900 3550 6800 3550
Connection ~ 6900 3850
Wire Wire Line
	5950 3450 6000 3450
Connection ~ 5950 3750
$Comp
L +3.3VP #PWR075
U 1 1
P 6850 2900
F 0 "#PWR075" H 6900 2930 20  0001 C CNN
F 1 "+3.3VP" H 6850 2990 30  0000 C CNN
F 2 "" H 6850 2900 60  0000 C CNN
F 3 "" H 6850 2900 60  0000 C CNN
	1    6850 2900
	1    0    0    -1  
$EndComp
Wire Wire Line
	6850 3450 6800 3450
Wire Wire Line
	6850 2900 6850 3450
$Comp
L C-RESCUE-ARM_Base_Board C1
U 1 1
P 7050 3150
F 0 "C1" H 7100 3250 50  0000 L CNN
F 1 "100nF" H 7100 3050 50  0000 L CNN
F 2 "Capacitors_SMD:C_0603_HandSoldering" H 7050 3150 60  0001 C CNN
F 3 "~" H 7050 3150 60  0000 C CNN
	1    7050 3150
	-1   0    0    1   
$EndComp
Wire Wire Line
	7050 2950 6850 2950
Connection ~ 6850 2950
$Comp
L GND #PWR076
U 1 1
P 7050 3400
F 0 "#PWR076" H 7050 3400 30  0001 C CNN
F 1 "GND" H 7050 3330 30  0001 C CNN
F 2 "" H 7050 3400 60  0000 C CNN
F 3 "" H 7050 3400 60  0000 C CNN
	1    7050 3400
	1    0    0    -1  
$EndComp
Wire Wire Line
	7050 3350 7050 3400
$Comp
L CONN_01X01 P20
U 1 1
P 7900 6250
F 0 "P20" H 7900 6350 50  0000 C CNN
F 1 "CONN_01X01" V 8000 6250 50  0000 C CNN
F 2 "Logo_New:Logo_16" H 7900 6250 60  0001 C CNN
F 3 "" H 7900 6250 60  0000 C CNN
	1    7900 6250
	1    0    0    -1  
$EndComp
NoConn ~ 7700 6250
NoConn ~ 6000 3550
NoConn ~ 6000 3650
Wire Wire Line
	5550 925  5550 1025
Wire Wire Line
	5550 1325 5550 1425
$EndSCHEMATC
